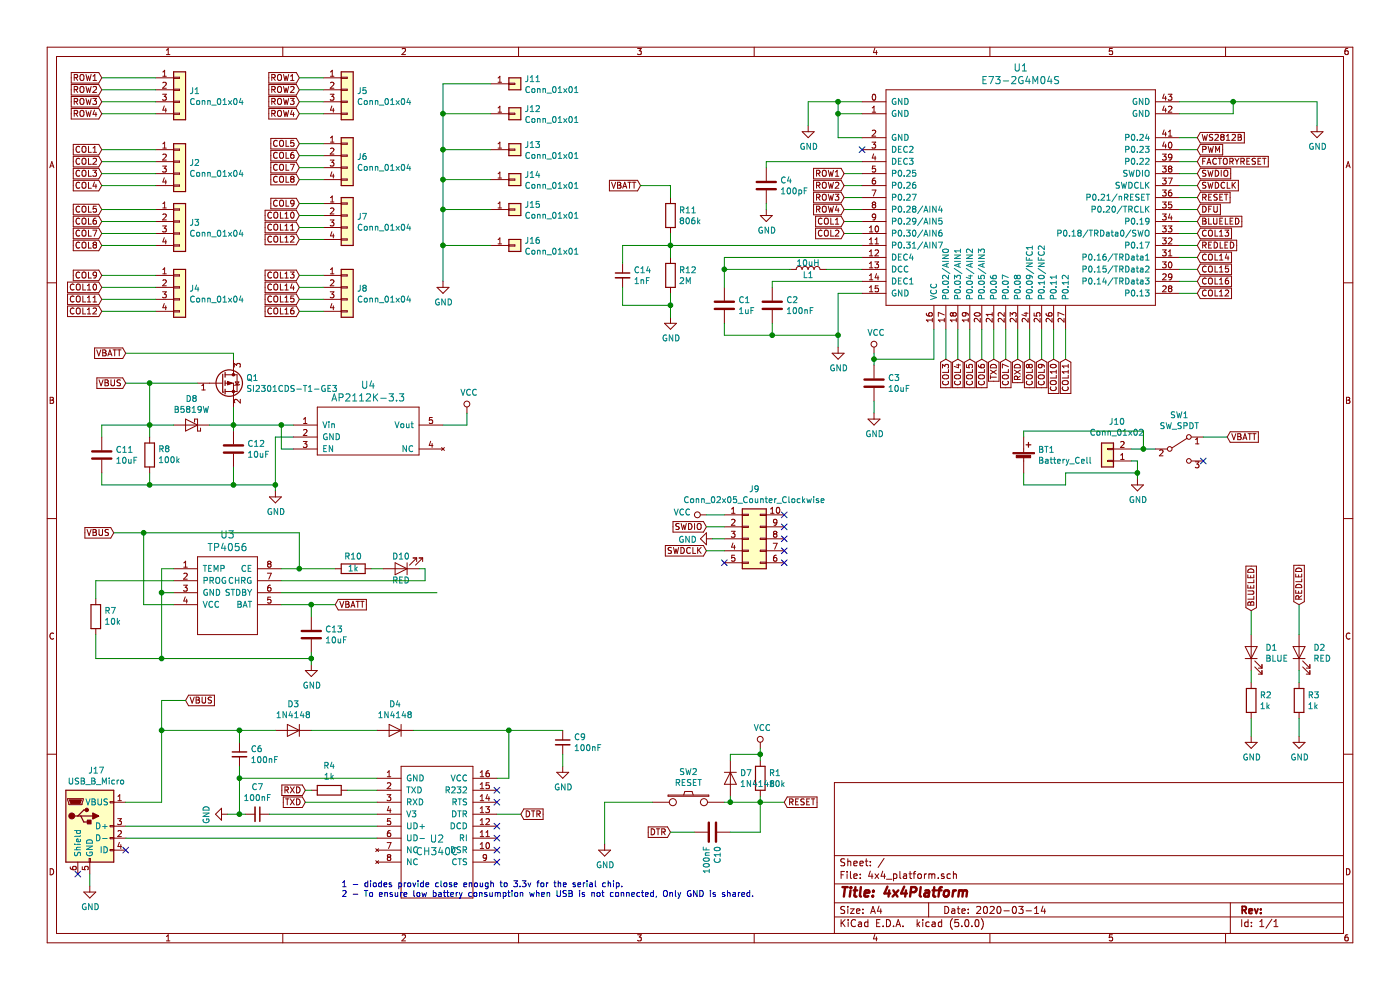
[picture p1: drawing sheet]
EESchema Schematic File Version 4
LIBS:4x4_platform-cache
EELAYER 26 0
EELAYER END
$Descr A4 11693 8268
encoding utf-8
Sheet 1 1
Title "4x4Platform"
Date "2020-03-14"
Rev ""
Comp ""
Comment1 ""
Comment2 ""
Comment3 ""
Comment4 ""
$EndDescr
$Comp
L Connector_Generic:Conn_01x04 J1
U 1 1
P 1500 750
F 0 "J1" H 1580 742 50  0000 L CNN
F 1 "Conn_01x04" H 1580 651 50  0000 L CNN
F 2 "Connector_PinHeader_2.54mm:PinHeader_1x04_P2.54mm_Vertical" H 1500 750 50  0001 C CNN
F 3 "~" H 1500 750 50  0001 C CNN
	1    1500 750 
	1    0    0    -1  
$EndComp
$Comp
L Connector_Generic:Conn_01x04 J2
U 1 1
P 1500 1350
F 0 "J2" H 1580 1342 50  0000 L CNN
F 1 "Conn_01x04" H 1580 1251 50  0000 L CNN
F 2 "Connector_PinHeader_2.54mm:PinHeader_1x04_P2.54mm_Vertical" H 1500 1350 50  0001 C CNN
F 3 "~" H 1500 1350 50  0001 C CNN
	1    1500 1350
	1    0    0    -1  
$EndComp
$Comp
L Connector_Generic:Conn_01x04 J3
U 1 1
P 1500 1850
F 0 "J3" H 1580 1842 50  0000 L CNN
F 1 "Conn_01x04" H 1580 1751 50  0000 L CNN
F 2 "Connector_PinHeader_2.54mm:PinHeader_1x04_P2.54mm_Vertical" H 1500 1850 50  0001 C CNN
F 3 "~" H 1500 1850 50  0001 C CNN
	1    1500 1850
	1    0    0    -1  
$EndComp
$Comp
L Connector_Generic:Conn_01x04 J4
U 1 1
P 1500 2400
F 0 "J4" H 1580 2392 50  0000 L CNN
F 1 "Conn_01x04" H 1580 2301 50  0000 L CNN
F 2 "Connector_PinHeader_2.54mm:PinHeader_1x04_P2.54mm_Vertical" H 1500 2400 50  0001 C CNN
F 3 "~" H 1500 2400 50  0001 C CNN
	1    1500 2400
	1    0    0    -1  
$EndComp
$Comp
L Connector_Generic:Conn_01x04 J5
U 1 1
P 2900 750
F 0 "J5" H 2980 742 50  0000 L CNN
F 1 "Conn_01x04" H 2980 651 50  0000 L CNN
F 2 "Connector_PinHeader_2.54mm:PinHeader_1x04_P2.54mm_Vertical" H 2900 750 50  0001 C CNN
F 3 "~" H 2900 750 50  0001 C CNN
	1    2900 750 
	1    0    0    -1  
$EndComp
$Comp
L Connector_Generic:Conn_01x04 J6
U 1 1
P 2900 1300
F 0 "J6" H 2980 1292 50  0000 L CNN
F 1 "Conn_01x04" H 2980 1201 50  0000 L CNN
F 2 "Connector_PinHeader_2.54mm:PinHeader_1x04_P2.54mm_Vertical" H 2900 1300 50  0001 C CNN
F 3 "~" H 2900 1300 50  0001 C CNN
	1    2900 1300
	1    0    0    -1  
$EndComp
$Comp
L Connector_Generic:Conn_01x04 J7
U 1 1
P 2900 1800
F 0 "J7" H 2980 1792 50  0000 L CNN
F 1 "Conn_01x04" H 2980 1701 50  0000 L CNN
F 2 "Connector_PinHeader_2.54mm:PinHeader_1x04_P2.54mm_Vertical" H 2900 1800 50  0001 C CNN
F 3 "~" H 2900 1800 50  0001 C CNN
	1    2900 1800
	1    0    0    -1  
$EndComp
$Comp
L Connector_Generic:Conn_01x04 J8
U 1 1
P 2900 2400
F 0 "J8" H 2980 2392 50  0000 L CNN
F 1 "Conn_01x04" H 2980 2301 50  0000 L CNN
F 2 "Connector_PinHeader_2.54mm:PinHeader_1x04_P2.54mm_Vertical" H 2900 2400 50  0001 C CNN
F 3 "~" H 2900 2400 50  0001 C CNN
	1    2900 2400
	1    0    0    -1  
$EndComp
Text GLabel 850  650  0    50   Input ~ 0
ROW1
Text GLabel 850  750  0    50   Input ~ 0
ROW2
Text GLabel 850  850  0    50   Input ~ 0
ROW3
Text GLabel 850  950  0    50   Input ~ 0
ROW4
Text GLabel 2500 650  0    50   Input ~ 0
ROW1
Text GLabel 2500 750  0    50   Input ~ 0
ROW2
Text GLabel 2500 850  0    50   Input ~ 0
ROW3
Text GLabel 2500 950  0    50   Input ~ 0
ROW4
Wire Wire Line
	2700 850  2500 850 
Wire Wire Line
	2700 950  2500 950 
Wire Wire Line
	1300 650  850  650 
Wire Wire Line
	850  750  1300 750 
Wire Wire Line
	1300 850  850  850 
Wire Wire Line
	850  950  1300 950 
Text GLabel 850  1250 0    50   Input ~ 0
COL1
Text GLabel 850  1350 0    50   Input ~ 0
COL2
Text GLabel 850  1450 0    50   Input ~ 0
COL3
Text GLabel 850  1550 0    50   Input ~ 0
COL4
Text GLabel 850  1750 0    50   Input ~ 0
COL5
Text GLabel 850  1850 0    50   Input ~ 0
COL6
Text GLabel 850  1950 0    50   Input ~ 0
COL7
Text GLabel 850  2050 0    50   Input ~ 0
COL8
Text GLabel 850  2300 0    50   Input ~ 0
COL9
Text GLabel 850  2400 0    50   Input ~ 0
COL10
Text GLabel 850  2600 0    50   Input ~ 0
COL12
Text GLabel 850  2500 0    50   Input ~ 0
COL11
Text GLabel 2500 2300 0    50   Input ~ 0
COL13
Text GLabel 2500 2400 0    50   Input ~ 0
COL14
Text GLabel 2500 2500 0    50   Input ~ 0
COL15
Text GLabel 2500 2600 0    50   Input ~ 0
COL16
Text GLabel 2500 1200 0    50   Input ~ 0
COL5
Text GLabel 2500 1300 0    50   Input ~ 0
COL6
Text GLabel 2500 1400 0    50   Input ~ 0
COL7
Text GLabel 2500 1500 0    50   Input ~ 0
COL8
Text GLabel 2500 1700 0    50   Input ~ 0
COL9
Text GLabel 2500 1800 0    50   Input ~ 0
COL10
Text GLabel 2500 2000 0    50   Input ~ 0
COL12
Text GLabel 2500 1900 0    50   Input ~ 0
COL11
Wire Wire Line
	850  1250 1300 1250
Wire Wire Line
	850  1350 1300 1350
Wire Wire Line
	850  1450 1300 1450
Wire Wire Line
	850  1550 1300 1550
Wire Wire Line
	850  1750 1300 1750
Wire Wire Line
	850  1850 1300 1850
Wire Wire Line
	1300 1950 850  1950
Wire Wire Line
	850  2050 1300 2050
Wire Wire Line
	1300 2300 850  2300
Wire Wire Line
	850  2400 1300 2400
Wire Wire Line
	1300 2500 850  2500
Wire Wire Line
	850  2600 1300 2600
Wire Wire Line
	2700 2500 2500 2500
Wire Wire Line
	2500 2400 2700 2400
Wire Wire Line
	2500 1800 2700 1800
Wire Wire Line
	2700 1700 2500 1700
Wire Wire Line
	2500 1500 2700 1500
Wire Wire Line
	2700 1400 2500 1400
Wire Wire Line
	2500 1300 2700 1300
Wire Wire Line
	2700 1200 2500 1200
$Comp
L E73:E73-2G4M04S U1
U 1 1
P 8000 1750
F 0 "U1" H 8525 2937 60  0000 C CNN
F 1 "E73-2G4M04S" H 8525 2831 60  0000 C CNN
F 2 "E73:E73-2G4M04S" H 8000 2300 60  0001 C CNN
F 3 "" H 8000 2300 60  0001 C CNN
	1    8000 1750
	1    0    0    -1  
$EndComp
$Comp
L E73:SW_PUSH SW2
U 1 1
P 5750 6700
F 0 "SW2" H 5750 6955 50  0000 C CNN
F 1 "RESET" H 5750 6864 50  0000 C CNN
F 2 "E73:SW_TACT_ALPS_SKQGABE010" H 5750 6700 60  0001 C CNN
F 3 "" H 5750 6700 60  0000 C CNN
F 4 "C318884" H 5750 6700 50  0001 C CNN "LCSC"
	1    5750 6700
	1    0    0    -1  
$EndComp
$Comp
L Switch:SW_SPDT SW1
U 1 1
P 9850 3750
F 0 "SW1" H 9850 4035 50  0000 C CNN
F 1 "SW_SPDT" H 9850 3944 50  0000 C CNN
F 2 "E73:SPDT_C128955" H 9850 3750 50  0001 C CNN
F 3 "" H 9850 3750 50  0001 C CNN
	1    9850 3750
	1    0    0    -1  
$EndComp
$Comp
L power:GND #PWR01
U 1 1
P 6400 1750
F 0 "#PWR01" H 6400 1500 50  0001 C CNN
F 1 "GND" H 6405 1577 50  0000 C CNN
F 2 "" H 6400 1750 50  0001 C CNN
F 3 "" H 6400 1750 50  0001 C CNN
	1    6400 1750
	1    0    0    -1  
$EndComp
$Comp
L power:GND #PWR02
U 1 1
P 6750 1050
F 0 "#PWR02" H 6750 800 50  0001 C CNN
F 1 "GND" H 6755 877 50  0000 C CNN
F 2 "" H 6750 1050 50  0001 C CNN
F 3 "" H 6750 1050 50  0001 C CNN
	1    6750 1050
	1    0    0    -1  
$EndComp
$Comp
L power:GND #PWR03
U 1 1
P 7000 2900
F 0 "#PWR03" H 7000 2650 50  0001 C CNN
F 1 "GND" H 7005 2727 50  0000 C CNN
F 2 "" H 7000 2900 50  0001 C CNN
F 3 "" H 7000 2900 50  0001 C CNN
	1    7000 2900
	1    0    0    -1  
$EndComp
$Comp
L power:GND #PWR05
U 1 1
P 7300 3450
F 0 "#PWR05" H 7300 3200 50  0001 C CNN
F 1 "GND" H 7305 3277 50  0000 C CNN
F 2 "" H 7300 3450 50  0001 C CNN
F 3 "" H 7300 3450 50  0001 C CNN
	1    7300 3450
	1    0    0    -1  
$EndComp
$Comp
L power:GND #PWR08
U 1 1
P 11000 1050
F 0 "#PWR08" H 11000 800 50  0001 C CNN
F 1 "GND" H 11005 877 50  0000 C CNN
F 2 "" H 11000 1050 50  0001 C CNN
F 3 "" H 11000 1050 50  0001 C CNN
	1    11000 1050
	1    0    0    -1  
$EndComp
$Comp
L power:VCC #PWR04
U 1 1
P 7300 2950
F 0 "#PWR04" H 7300 2800 50  0001 C CNN
F 1 "VCC" H 7317 3123 50  0000 C CNN
F 2 "" H 7300 2950 50  0001 C CNN
F 3 "" H 7300 2950 50  0001 C CNN
	1    7300 2950
	1    0    0    -1  
$EndComp
$Comp
L power:VCC #PWR07
U 1 1
P 6350 6250
F 0 "#PWR07" H 6350 6100 50  0001 C CNN
F 1 "VCC" H 6367 6423 50  0000 C CNN
F 2 "" H 6350 6250 50  0001 C CNN
F 3 "" H 6350 6250 50  0001 C CNN
	1    6350 6250
	1    0    0    -1  
$EndComp
$Comp
L power:GND #PWR06
U 1 1
P 5050 7050
F 0 "#PWR06" H 5050 6800 50  0001 C CNN
F 1 "GND" H 5055 6877 50  0000 C CNN
F 2 "" H 5050 7050 50  0001 C CNN
F 3 "" H 5050 7050 50  0001 C CNN
	1    5050 7050
	1    0    0    -1  
$EndComp
$Comp
L Device:R R1
U 1 1
P 6350 6500
F 0 "R1" H 6420 6546 50  0000 L CNN
F 1 "10k" H 6420 6455 50  0000 L CNN
F 2 "Capacitor_SMD:C_0805_2012Metric_Pad1.15x1.40mm_HandSolder" V 6280 6500 50  0001 C CNN
F 3 "~" H 6350 6500 50  0001 C CNN
F 4 "C17414" H 6350 6500 50  0001 C CNN "LCSC"
	1    6350 6500
	1    0    0    -1  
$EndComp
Wire Wire Line
	11000 1050 11000 850 
Wire Wire Line
	11000 850  10300 850 
Wire Wire Line
	9850 950  10300 950 
Wire Wire Line
	10300 950  10300 850 
Connection ~ 10300 850 
Wire Wire Line
	10300 850  9850 850 
$Comp
L Device:C C3
U 1 1
P 7300 3200
F 0 "C3" H 7415 3246 50  0000 L CNN
F 1 "10uF" H 7415 3155 50  0000 L CNN
F 2 "Capacitor_SMD:C_0805_2012Metric_Pad1.15x1.40mm_HandSolder" H 7338 3050 50  0001 C CNN
F 3 "~" H 7300 3200 50  0001 C CNN
F 4 "C15850" H 7300 3200 50  0001 C CNN "LCSC"
	1    7300 3200
	1    0    0    -1  
$EndComp
Wire Wire Line
	7300 2950 7300 3000
Wire Wire Line
	7300 3350 7300 3450
Wire Wire Line
	7800 2750 7800 3000
Wire Wire Line
	7800 3000 7300 3000
Connection ~ 7300 3000
Wire Wire Line
	7300 3000 7300 3050
Wire Wire Line
	7200 2450 7000 2450
Wire Wire Line
	7200 850  7000 850 
Wire Wire Line
	7200 950  7000 950 
Wire Wire Line
	7000 950  7000 850 
Wire Wire Line
	7200 1150 7000 1150
Wire Wire Line
	7000 1150 7000 950 
Connection ~ 7000 950 
Wire Wire Line
	7000 850  6750 850 
Wire Wire Line
	6750 850  6750 1050
Connection ~ 7000 850 
NoConn ~ 7200 1250
$Comp
L Device:C C4
U 1 1
P 6400 1550
F 0 "C4" H 6515 1596 50  0000 L CNN
F 1 "100pF" H 6515 1505 50  0000 L CNN
F 2 "Capacitor_SMD:C_0805_2012Metric_Pad1.15x1.40mm_HandSolder" H 6438 1400 50  0001 C CNN
F 3 "~" H 6400 1550 50  0001 C CNN
F 4 "C1790" H 6400 1550 50  0001 C CNN "LCSC"
	1    6400 1550
	1    0    0    -1  
$EndComp
$Comp
L Device:C C2
U 1 1
P 6450 2550
F 0 "C2" H 6565 2596 50  0000 L CNN
F 1 "100nF" H 6565 2505 50  0000 L CNN
F 2 "Capacitor_SMD:C_0805_2012Metric_Pad1.15x1.40mm_HandSolder" H 6488 2400 50  0001 C CNN
F 3 "~" H 6450 2550 50  0001 C CNN
F 4 "C49678" H 6450 2550 50  0001 C CNN "LCSC"
	1    6450 2550
	1    0    0    -1  
$EndComp
$Comp
L Device:C C1
U 1 1
P 6050 2550
F 0 "C1" H 6165 2596 50  0000 L CNN
F 1 "1uF" H 6165 2505 50  0000 L CNN
F 2 "Capacitor_SMD:C_0805_2012Metric_Pad1.15x1.40mm_HandSolder" H 6088 2400 50  0001 C CNN
F 3 "~" H 6050 2550 50  0001 C CNN
F 4 "C28323" H 6050 2550 50  0001 C CNN "LCSC"
	1    6050 2550
	1    0    0    -1  
$EndComp
$Comp
L Device:L L1
U 1 1
P 6750 2250
F 0 "L1" V 6700 2250 50  0000 C CNN
F 1 "10uH" V 6800 2250 50  0000 C CNN
F 2 "Capacitor_SMD:C_0805_2012Metric_Pad1.15x1.40mm_HandSolder" H 6750 2250 50  0001 C CNN
F 3 "~" H 6750 2250 50  0001 C CNN
F 4 "C1046" V 6750 2250 50  0001 C CNN "LCSC"
	1    6750 2250
	0    -1   -1   0   
$EndComp
Wire Wire Line
	7200 1350 6400 1350
Wire Wire Line
	6400 1350 6400 1400
Wire Wire Line
	6400 1750 6400 1700
Wire Wire Line
	6050 2400 6050 2250
Wire Wire Line
	6050 2150 7200 2150
Wire Wire Line
	7200 2250 6900 2250
Wire Wire Line
	6600 2250 6050 2250
Connection ~ 6050 2250
Wire Wire Line
	6050 2250 6050 2150
Wire Wire Line
	6450 2400 6450 2350
Wire Wire Line
	6450 2350 7200 2350
Wire Wire Line
	7000 2450 7000 2800
Wire Wire Line
	6050 2700 6050 2800
Wire Wire Line
	6050 2800 6450 2800
Connection ~ 7000 2800
Wire Wire Line
	7000 2800 7000 2900
Wire Wire Line
	6450 2700 6450 2800
Connection ~ 6450 2800
Wire Wire Line
	6450 2800 7000 2800
Wire Wire Line
	5450 6700 5050 6700
Wire Wire Line
	5050 6700 5050 7050
Wire Wire Line
	6350 6650 6350 6700
Wire Wire Line
	6350 6700 6100 6700
Wire Wire Line
	6350 6700 6550 6700
Connection ~ 6350 6700
Text GLabel 6550 6700 2    50   Input ~ 0
RESET
Wire Wire Line
	9850 1150 10000 1150
Wire Wire Line
	9850 1250 10000 1250
Wire Wire Line
	9850 1350 10000 1350
Wire Wire Line
	9850 1450 10000 1450
Wire Wire Line
	9850 1550 10000 1550
Wire Wire Line
	9850 1650 10000 1650
Wire Wire Line
	9850 1750 10000 1750
Wire Wire Line
	9850 1850 10000 1850
Wire Wire Line
	9850 1950 10000 1950
Wire Wire Line
	9850 2050 10000 2050
Wire Wire Line
	9850 2150 10000 2150
Wire Wire Line
	9850 2250 10000 2250
Wire Wire Line
	9850 2350 10000 2350
Wire Wire Line
	9850 2450 10000 2450
Text GLabel 10000 1450 2    50   Input ~ 0
SWDIO
Text GLabel 10000 1550 2    50   Input ~ 0
SWDCLK
Text GLabel 10000 1650 2    50   Input ~ 0
RESET
Text GLabel 10000 1750 2    50   Input ~ 0
DFU
Text GLabel 10000 1350 2    50   Input ~ 0
FACTORYRESET
Wire Wire Line
	7200 1450 7050 1450
Wire Wire Line
	7050 1550 7200 1550
Wire Wire Line
	7200 1650 7050 1650
Wire Wire Line
	7200 1750 7050 1750
Wire Wire Line
	7200 1850 7050 1850
Wire Wire Line
	7200 1950 7050 1950
Wire Wire Line
	7900 2750 7900 3000
Wire Wire Line
	8000 2750 8000 3000
Wire Wire Line
	8100 2750 8100 3000
Wire Wire Line
	8200 2750 8200 3000
Wire Wire Line
	8300 2750 8300 3000
Wire Wire Line
	8400 2750 8400 3000
Wire Wire Line
	8500 2750 8500 3000
Wire Wire Line
	8600 2750 8600 3000
Wire Wire Line
	8700 2750 8700 3000
Wire Wire Line
	8800 2750 8800 3000
Wire Wire Line
	8900 2750 8900 3000
Text GLabel 8500 3000 3    50   Input ~ 0
RXD
Text GLabel 8300 3000 3    50   Input ~ 0
TXD
$Comp
L power:GND #PWR09
U 1 1
P 2300 4100
F 0 "#PWR09" H 2300 3850 50  0001 C CNN
F 1 "GND" H 2305 3927 50  0000 C CNN
F 2 "" H 2300 4100 50  0001 C CNN
F 3 "" H 2300 4100 50  0001 C CNN
	1    2300 4100
	1    0    0    -1  
$EndComp
$Comp
L power:VCC #PWR010
U 1 1
P 3900 3450
F 0 "#PWR010" H 3900 3300 50  0001 C CNN
F 1 "VCC" H 3917 3623 50  0000 C CNN
F 2 "" H 3900 3450 50  0001 C CNN
F 3 "" H 3900 3450 50  0001 C CNN
	1    3900 3450
	1    0    0    -1  
$EndComp
$Comp
L power:VCC #PWR012
U 1 1
P 5900 4300
F 0 "#PWR012" H 5900 4150 50  0001 C CNN
F 1 "VCC" V 5918 4427 50  0000 L CNN
F 2 "" H 5900 4300 50  0001 C CNN
F 3 "" H 5900 4300 50  0001 C CNN
	1    5900 4300
	0    -1   -1   0   
$EndComp
$Comp
L power:GND #PWR013
U 1 1
P 5950 4500
F 0 "#PWR013" H 5950 4250 50  0001 C CNN
F 1 "GND" V 5955 4372 50  0000 R CNN
F 2 "" H 5950 4500 50  0001 C CNN
F 3 "" H 5950 4500 50  0001 C CNN
	1    5950 4500
	0    1    1    0   
$EndComp
Text GLabel 5900 4600 0    50   Input ~ 0
SWDCLK
Text GLabel 5900 4400 0    50   Input ~ 0
SWDIO
$Comp
L Connector_Generic:Conn_01x01 J11
U 1 1
P 4300 700
F 0 "J11" H 4380 742 50  0000 L CNN
F 1 "Conn_01x01" H 4380 651 50  0000 L CNN
F 2 "MountingHole:MountingHole_2.2mm_M2_ISO7380" H 4300 700 50  0001 C CNN
F 3 "~" H 4300 700 50  0001 C CNN
	1    4300 700 
	1    0    0    -1  
$EndComp
$Comp
L Connector_Generic:Conn_01x01 J12
U 1 1
P 4300 950
F 0 "J12" H 4380 992 50  0000 L CNN
F 1 "Conn_01x01" H 4380 901 50  0000 L CNN
F 2 "MountingHole:MountingHole_2.2mm_M2_ISO7380" H 4300 950 50  0001 C CNN
F 3 "~" H 4300 950 50  0001 C CNN
	1    4300 950 
	1    0    0    -1  
$EndComp
$Comp
L Connector_Generic:Conn_01x01 J13
U 1 1
P 4300 1250
F 0 "J13" H 4380 1292 50  0000 L CNN
F 1 "Conn_01x01" H 4380 1201 50  0000 L CNN
F 2 "MountingHole:MountingHole_2.2mm_M2_ISO7380" H 4300 1250 50  0001 C CNN
F 3 "~" H 4300 1250 50  0001 C CNN
	1    4300 1250
	1    0    0    -1  
$EndComp
$Comp
L Connector_Generic:Conn_01x01 J14
U 1 1
P 4300 1500
F 0 "J14" H 4380 1542 50  0000 L CNN
F 1 "Conn_01x01" H 4380 1451 50  0000 L CNN
F 2 "MountingHole:MountingHole_2.2mm_M2_ISO7380" H 4300 1500 50  0001 C CNN
F 3 "~" H 4300 1500 50  0001 C CNN
	1    4300 1500
	1    0    0    -1  
$EndComp
$Comp
L Connector_Generic:Conn_01x01 J15
U 1 1
P 4300 1750
F 0 "J15" H 4380 1792 50  0000 L CNN
F 1 "Conn_01x01" H 4380 1701 50  0000 L CNN
F 2 "MountingHole:MountingHole_2.2mm_M2_ISO7380" H 4300 1750 50  0001 C CNN
F 3 "~" H 4300 1750 50  0001 C CNN
	1    4300 1750
	1    0    0    -1  
$EndComp
$Comp
L Connector_Generic:Conn_01x01 J16
U 1 1
P 4300 2050
F 0 "J16" H 4380 2092 50  0000 L CNN
F 1 "Conn_01x01" H 4380 2001 50  0000 L CNN
F 2 "MountingHole:MountingHole_2.2mm_M2_ISO7380" H 4300 2050 50  0001 C CNN
F 3 "~" H 4300 2050 50  0001 C CNN
	1    4300 2050
	1    0    0    -1  
$EndComp
$Comp
L power:GND #PWR014
U 1 1
P 3700 2350
F 0 "#PWR014" H 3700 2100 50  0001 C CNN
F 1 "GND" H 3705 2177 50  0000 C CNN
F 2 "" H 3700 2350 50  0001 C CNN
F 3 "" H 3700 2350 50  0001 C CNN
	1    3700 2350
	1    0    0    -1  
$EndComp
Wire Wire Line
	4100 700  3700 700 
Wire Wire Line
	3700 700  3700 950 
Wire Wire Line
	4100 2050 3700 2050
Connection ~ 3700 2050
Wire Wire Line
	3700 2050 3700 2350
Wire Wire Line
	4100 1750 3700 1750
Connection ~ 3700 1750
Wire Wire Line
	3700 1750 3700 2050
Wire Wire Line
	4100 1500 3700 1500
Connection ~ 3700 1500
Wire Wire Line
	3700 1500 3700 1750
Wire Wire Line
	4100 1250 3700 1250
Connection ~ 3700 1250
Wire Wire Line
	3700 1250 3700 1500
Wire Wire Line
	4100 950  3700 950 
Connection ~ 3700 950 
Wire Wire Line
	3700 950  3700 1250
Wire Wire Line
	2500 2300 2700 2300
$Comp
L Device:LED D1
U 1 1
P 10450 5450
F 0 "D1" V 10488 5333 50  0000 R CNN
F 1 "BLUE" V 10397 5333 50  0000 R CNN
F 2 "LED_SMD:LED_0805_2012Metric_Pad1.15x1.40mm_HandSolder" H 10450 5450 50  0001 C CNN
F 3 "~" H 10450 5450 50  0001 C CNN
F 4 "C2293" V 10450 5450 50  0001 C CNN "LCSC"
	1    10450 5450
	0    -1   -1   0   
$EndComp
$Comp
L Device:R R2
U 1 1
P 10450 5850
F 0 "R2" H 10520 5896 50  0000 L CNN
F 1 "1k" H 10520 5805 50  0000 L CNN
F 2 "Resistor_SMD:R_0805_2012Metric_Pad1.15x1.40mm_HandSolder" V 10380 5850 50  0001 C CNN
F 3 "~" H 10450 5850 50  0001 C CNN
F 4 "C17513" H 10450 5850 50  0001 C CNN "LCSC"
	1    10450 5850
	1    0    0    -1  
$EndComp
$Comp
L power:GND #PWR0101
U 1 1
P 10450 6150
F 0 "#PWR0101" H 10450 5900 50  0001 C CNN
F 1 "GND" H 10455 5977 50  0000 C CNN
F 2 "" H 10450 6150 50  0001 C CNN
F 3 "" H 10450 6150 50  0001 C CNN
	1    10450 6150
	1    0    0    -1  
$EndComp
$Comp
L Device:LED D2
U 1 1
P 10850 5450
F 0 "D2" V 10888 5332 50  0000 R CNN
F 1 "RED" V 10797 5332 50  0000 R CNN
F 2 "LED_SMD:LED_0805_2012Metric_Pad1.15x1.40mm_HandSolder" H 10850 5450 50  0001 C CNN
F 3 "~" H 10850 5450 50  0001 C CNN
F 4 "C84256" V 10850 5450 50  0001 C CNN "LCSC"
	1    10850 5450
	0    -1   -1   0   
$EndComp
$Comp
L Device:R R3
U 1 1
P 10850 5850
F 0 "R3" H 10920 5896 50  0000 L CNN
F 1 "1k" H 10920 5805 50  0000 L CNN
F 2 "Resistor_SMD:R_0805_2012Metric_Pad1.15x1.40mm_HandSolder" V 10780 5850 50  0001 C CNN
F 3 "~" H 10850 5850 50  0001 C CNN
F 4 "C17513" H 10850 5850 50  0001 C CNN "LCSC"
	1    10850 5850
	1    0    0    -1  
$EndComp
$Comp
L power:GND #PWR0102
U 1 1
P 10850 6150
F 0 "#PWR0102" H 10850 5900 50  0001 C CNN
F 1 "GND" H 10855 5977 50  0000 C CNN
F 2 "" H 10850 6150 50  0001 C CNN
F 3 "" H 10850 6150 50  0001 C CNN
	1    10850 6150
	1    0    0    -1  
$EndComp
Text GLabel 10000 1850 2    50   Input ~ 0
BLUELED
Text GLabel 10000 2050 2    50   Input ~ 0
REDLED
Text GLabel 10450 5100 1    50   Input ~ 0
BLUELED
Text GLabel 10850 5050 1    50   Input ~ 0
REDLED
Wire Wire Line
	10450 5100 10450 5300
Wire Wire Line
	10450 5600 10450 5700
Wire Wire Line
	10450 6000 10450 6150
Wire Wire Line
	10850 6150 10850 6000
Wire Wire Line
	10850 5700 10850 5600
Wire Wire Line
	10850 5300 10850 5050
Text GLabel 10000 1950 2    50   Input ~ 0
COL13
Text GLabel 10000 2150 2    50   Input ~ 0
COL14
Text GLabel 10000 2250 2    50   Input ~ 0
COL15
Text GLabel 10000 2350 2    50   Input ~ 0
COL16
Wire Wire Line
	2500 2600 2700 2600
Text GLabel 10000 2450 2    50   Input ~ 0
COL12
Text GLabel 8900 3000 3    50   Input ~ 0
COL11
Wire Wire Line
	2500 2000 2700 2000
Wire Wire Line
	2500 1900 2700 1900
Text GLabel 8800 3000 3    50   Input ~ 0
COL10
Text GLabel 8700 3000 3    50   Input ~ 0
COL9
Text GLabel 8600 3000 3    50   Input ~ 0
COL8
Text GLabel 8400 3000 3    50   Input ~ 0
COL7
Text GLabel 8200 3000 3    50   Input ~ 0
COL6
Text GLabel 8100 3000 3    50   Input ~ 0
COL5
Text GLabel 8000 3000 3    50   Input ~ 0
COL4
Text GLabel 7900 3000 3    50   Input ~ 0
COL3
Text GLabel 7050 1950 0    50   Input ~ 0
COL2
Text GLabel 7050 1850 0    50   Input ~ 0
COL1
Text GLabel 7050 1750 0    50   Input ~ 0
ROW4
Wire Wire Line
	2500 650  2700 650 
Wire Wire Line
	2500 750  2700 750 
Text GLabel 7050 1450 0    50   Input ~ 0
ROW1
Text GLabel 7050 1550 0    50   Input ~ 0
ROW2
Text GLabel 7050 1650 0    50   Input ~ 0
ROW3
$Comp
L E73:CH340C U2
U 1 1
P 3650 7600
F 0 "U2" H 3650 8197 60  0000 C CNN
F 1 "CH340C" H 3650 8091 60  0000 C CNN
F 2 "Package_SO:SOP-16_4.4x10.4mm_P1.27mm" H 3750 7400 60  0001 C CNN
F 3 "" H 3750 7400 60  0000 C CNN
F 4 "C84681" H 3650 7600 50  0001 C CNN "LCSC"
	1    3650 7600
	1    0    0    -1  
$EndComp
$Comp
L Connector:USB_B_Micro J17
U 1 1
P 750 6900
F 0 "J17" H 805 7367 50  0000 C CNN
F 1 "USB_B_Micro" H 805 7276 50  0000 C CNN
F 2 "Connector_USB:USB_Micro-B_Molex-105017-0001" H 900 6850 50  0001 C CNN
F 3 "~" H 900 6850 50  0001 C CNN
	1    750  6900
	1    0    0    -1  
$EndComp
$Comp
L power:GND #PWR015
U 1 1
P 750 7400
F 0 "#PWR015" H 750 7150 50  0001 C CNN
F 1 "GND" H 755 7227 50  0000 C CNN
F 2 "" H 750 7400 50  0001 C CNN
F 3 "" H 750 7400 50  0001 C CNN
	1    750  7400
	1    0    0    -1  
$EndComp
NoConn ~ 650  7300
NoConn ~ 1050 7100
Text GLabel 2550 6700 0    50   Input ~ 0
TXD
Text GLabel 2550 6600 0    50   Input ~ 0
RXD
$Comp
L Device:C_Small C7
U 1 1
P 2150 6800
F 0 "C7" V 1921 6800 50  0000 C CNN
F 1 "100nF" V 2012 6800 50  0000 C CNN
F 2 "Capacitor_SMD:C_0805_2012Metric_Pad1.15x1.40mm_HandSolder" H 2150 6800 50  0001 C CNN
F 3 "~" H 2150 6800 50  0001 C CNN
F 4 "C49678" V 2150 6800 50  0001 C CNN "LCSC"
	1    2150 6800
	0    1    1    0   
$EndComp
$Comp
L power:GND #PWR016
U 1 1
P 1900 6800
F 0 "#PWR016" H 1900 6550 50  0001 C CNN
F 1 "GND" H 1905 6627 50  0000 C CNN
F 2 "" H 1900 6800 50  0001 C CNN
F 3 "" H 1900 6800 50  0001 C CNN
	1    1900 6800
	0    1    1    0   
$EndComp
Wire Wire Line
	1900 6800 2000 6800
$Comp
L Device:D D3
U 1 1
P 2450 6100
F 0 "D3" H 2450 5884 50  0000 C CNN
F 1 "1N4148" H 2450 5975 50  0000 C CNN
F 2 "Diode_SMD:D_SOD-123" H 2450 6100 50  0001 C CNN
F 3 "~" H 2450 6100 50  0001 C CNN
F 4 "C81598" H 2450 6100 50  0001 C CNN "LCSC"
	1    2450 6100
	-1   0    0    1   
$EndComp
$Comp
L Device:D D4
U 1 1
P 3300 6100
F 0 "D4" H 3300 5884 50  0000 C CNN
F 1 "1N4148" H 3300 5975 50  0000 C CNN
F 2 "Diode_SMD:D_SOD-123" H 3300 6100 50  0001 C CNN
F 3 "~" H 3300 6100 50  0001 C CNN
F 4 "C81598" H 3300 6100 50  0001 C CNN "LCSC"
	1    3300 6100
	-1   0    0    1   
$EndComp
Wire Wire Line
	4250 6500 4150 6500
Wire Wire Line
	1050 6700 1350 6700
Wire Wire Line
	1350 6700 1350 6100
Wire Wire Line
	1350 6100 2000 6100
$Comp
L Device:C_Small C9
U 1 1
P 4700 6200
F 0 "C9" H 4792 6246 50  0000 L CNN
F 1 "100nF" H 4792 6155 50  0000 L CNN
F 2 "Capacitor_SMD:C_0805_2012Metric_Pad1.15x1.40mm_HandSolder" H 4700 6200 50  0001 C CNN
F 3 "~" H 4700 6200 50  0001 C CNN
F 4 "C49678" H 4700 6200 50  0001 C CNN "LCSC"
	1    4700 6200
	1    0    0    -1  
$EndComp
$Comp
L power:GND #PWR017
U 1 1
P 4700 6400
F 0 "#PWR017" H 4700 6150 50  0001 C CNN
F 1 "GND" H 4705 6227 50  0000 C CNN
F 2 "" H 4700 6400 50  0001 C CNN
F 3 "" H 4700 6400 50  0001 C CNN
	1    4700 6400
	1    0    0    -1  
$EndComp
Wire Wire Line
	4700 6400 4700 6300
Wire Wire Line
	4700 6100 4250 6100
Text Notes 2850 7500 0    50   ~ 0
1 - diodes provide close enough to 3.3v for the serial chip.\n2 - To ensure low battery consumption when USB is not connected, Only GND is shared.
Text GLabel 4350 6800 2    50   Input ~ 0
DTR
NoConn ~ 4150 7200
NoConn ~ 4150 7100
NoConn ~ 4150 7000
NoConn ~ 4150 6900
NoConn ~ 4150 6700
NoConn ~ 4150 6600
$Comp
L Device:C_Small C6
U 1 1
P 2000 6300
F 0 "C6" H 2092 6346 50  0000 L CNN
F 1 "100nF" H 2092 6255 50  0000 L CNN
F 2 "Capacitor_SMD:C_0805_2012Metric_Pad1.15x1.40mm_HandSolder" H 2000 6300 50  0001 C CNN
F 3 "~" H 2000 6300 50  0001 C CNN
F 4 "C49678" H 2000 6300 50  0001 C CNN "LCSC"
	1    2000 6300
	1    0    0    -1  
$EndComp
Connection ~ 2000 6800
Wire Wire Line
	2000 6800 2050 6800
Wire Wire Line
	2000 6200 2000 6100
Connection ~ 2000 6100
Wire Wire Line
	2000 6100 2300 6100
$Comp
L Device:R R4
U 1 1
P 2750 6600
F 0 "R4" V 2543 6600 50  0000 C CNN
F 1 "1k" V 2634 6600 50  0000 C CNN
F 2 "Resistor_SMD:R_0805_2012Metric_Pad1.15x1.40mm_HandSolder" V 2680 6600 50  0001 C CNN
F 3 "~" H 2750 6600 50  0001 C CNN
F 4 "C17513" V 2750 6600 50  0001 C CNN "LCSC"
	1    2750 6600
	0    1    1    0   
$EndComp
Wire Wire Line
	1050 7000 3150 7000
Wire Wire Line
	1050 6900 3150 6900
Wire Wire Line
	2250 6800 3150 6800
Wire Wire Line
	2000 6500 3150 6500
Wire Wire Line
	2000 6400 2000 6500
Connection ~ 2000 6500
Wire Wire Line
	2000 6500 2000 6800
Wire Wire Line
	2550 6600 2600 6600
Wire Wire Line
	2550 6700 3150 6700
Wire Wire Line
	2900 6600 3150 6600
Wire Wire Line
	2600 6100 3150 6100
$Comp
L Device:D D7
U 1 1
P 6100 6500
F 0 "D7" V 6054 6579 50  0000 L CNN
F 1 "1N4148" V 6145 6579 50  0000 L CNN
F 2 "Diode_SMD:D_SOD-123" H 6100 6500 50  0001 C CNN
F 3 "~" H 6100 6500 50  0001 C CNN
F 4 "C81598" V 6100 6500 50  0001 C CNN "LCSC"
	1    6100 6500
	0    1    1    0   
$EndComp
Text GLabel 5600 6950 0    50   Input ~ 0
DTR
$Comp
L Device:C C10
U 1 1
P 5950 6950
F 0 "C10" H 6065 6996 50  0000 L CNN
F 1 "100nF" H 6065 6905 50  0000 L CNN
F 2 "Capacitor_SMD:C_0805_2012Metric_Pad1.15x1.40mm_HandSolder" H 5988 6800 50  0001 C CNN
F 3 "~" H 5950 6950 50  0001 C CNN
F 4 "C49678" H 5950 6950 50  0001 C CNN "LCSC"
	1    5950 6950
	0    1    1    0   
$EndComp
Wire Wire Line
	5600 6950 5800 6950
Wire Wire Line
	6100 6950 6350 6950
Wire Wire Line
	6350 6950 6350 6700
Wire Wire Line
	6100 6700 6100 6650
Connection ~ 6100 6700
Wire Wire Line
	6100 6700 6050 6700
Text GLabel 1550 5850 2    50   Input ~ 0
VBUS
Wire Wire Line
	1550 5850 1350 5850
Wire Wire Line
	1350 5850 1350 6100
Connection ~ 1350 6100
$Comp
L E73:TP4056 U3
U 1 1
P 1800 5500
F 0 "U3" H 1900 6537 60  0000 C CNN
F 1 "TP4056" H 1900 6431 60  0000 C CNN
F 2 "Package_SO:SSOP-8_3.95x5.21x3.27mm_P1.27mm" H 1950 5750 60  0001 C CNN
F 3 "" H 1950 5750 60  0001 C CNN
F 4 "C16581" H 1800 5500 50  0001 C CNN "LCSC"
	1    1800 5500
	1    0    0    -1  
$EndComp
$Comp
L E73:AP2112K-3.3 U4
U 1 1
P 3100 3250
F 0 "U4" H 3075 3287 60  0000 C CNN
F 1 "AP2112K-3.3" H 3075 3181 60  0000 C CNN
F 2 "Package_TO_SOT_SMD:SOT-23-5" H 3100 2550 60  0001 C CNN
F 3 "" H 3100 2550 60  0001 C CNN
F 4 "C51118" H 3100 3250 50  0001 C CNN "LCSC"
	1    3100 3250
	1    0    0    -1  
$EndComp
$Comp
L Device:D_Schottky D8
U 1 1
P 1600 3550
F 0 "D8" H 1600 3334 50  0000 C CNN
F 1 "B5819W" H 1600 3425 50  0000 C CNN
F 2 "Diode_SMD:D_SOD-123" H 1600 3550 50  0001 C CNN
F 3 "~" H 1600 3550 50  0001 C CNN
F 4 "C8598" H 1600 3550 50  0001 C CNN "LCSC"
	1    1600 3550
	-1   0    0    1   
$EndComp
$Comp
L Transistor_FET:BSS83P Q1
U 1 1
P 1850 3200
F 0 "Q1" H 2055 3246 50  0000 L CNN
F 1 "SI2301CDS-T1-GE3" H 2055 3155 50  0000 L CNN
F 2 "Package_TO_SOT_SMD:SOT-23" H 2050 3125 50  0001 L CIN
F 3 "http://www.farnell.com/datasheets/1835997.pdf" H 1850 3200 50  0001 L CNN
F 4 "C10487" H 1850 3200 50  0001 C CNN "LCSC"
	1    1850 3200
	1    0    0    -1  
$EndComp
$Comp
L Device:C C12
U 1 1
P 1950 3750
F 0 "C12" H 2065 3796 50  0000 L CNN
F 1 "10uF" H 2065 3705 50  0000 L CNN
F 2 "Capacitor_SMD:C_0805_2012Metric_Pad1.15x1.40mm_HandSolder" H 1988 3600 50  0001 C CNN
F 3 "~" H 1950 3750 50  0001 C CNN
F 4 "C15850" H 1950 3750 50  0001 C CNN "LCSC"
	1    1950 3750
	1    0    0    -1  
$EndComp
Wire Wire Line
	3700 3550 3900 3550
Wire Wire Line
	3900 3550 3900 3450
Wire Wire Line
	2450 3650 2300 3650
Wire Wire Line
	2300 3650 2300 4050
Wire Wire Line
	1950 3900 1950 4050
Wire Wire Line
	1950 4050 2300 4050
Connection ~ 2300 4050
Wire Wire Line
	2300 4050 2300 4100
Wire Wire Line
	1950 3600 1950 3550
Wire Wire Line
	2450 3550 2350 3550
Connection ~ 1950 3550
Wire Wire Line
	1950 3550 1950 3400
Wire Wire Line
	2450 3750 2350 3750
Wire Wire Line
	2350 3750 2350 3550
Connection ~ 2350 3550
Wire Wire Line
	2350 3550 1950 3550
$Comp
L Device:R R8
U 1 1
P 1250 3800
F 0 "R8" H 1180 3754 50  0000 R CNN
F 1 "100k" H 1180 3845 50  0000 R CNN
F 2 "Resistor_SMD:R_0805_2012Metric_Pad1.15x1.40mm_HandSolder" V 1180 3800 50  0001 C CNN
F 3 "~" H 1250 3800 50  0001 C CNN
F 4 "C17407" H 1250 3800 50  0001 C CNN "LCSC"
	1    1250 3800
	-1   0    0    1   
$EndComp
$Comp
L Device:C C11
U 1 1
P 850 3800
F 0 "C11" H 965 3846 50  0000 L CNN
F 1 "10uF" H 965 3755 50  0000 L CNN
F 2 "Capacitor_SMD:C_0805_2012Metric_Pad1.15x1.40mm_HandSolder" H 888 3650 50  0001 C CNN
F 3 "~" H 850 3800 50  0001 C CNN
F 4 "C15850" H 850 3800 50  0001 C CNN "LCSC"
	1    850  3800
	1    0    0    -1  
$EndComp
Wire Wire Line
	850  3950 850  4050
Wire Wire Line
	850  4050 1250 4050
Connection ~ 1950 4050
Wire Wire Line
	1250 3950 1250 4050
Connection ~ 1250 4050
Wire Wire Line
	1250 4050 1950 4050
Wire Wire Line
	1750 3550 1950 3550
Wire Wire Line
	1450 3550 1250 3550
Wire Wire Line
	850  3550 850  3650
Wire Wire Line
	1250 3650 1250 3550
Connection ~ 1250 3550
Wire Wire Line
	1250 3550 850  3550
Wire Wire Line
	1650 3200 1250 3200
Wire Wire Line
	1250 3200 1250 3550
Text GLabel 1050 3200 0    50   Input ~ 0
VBUS
Wire Wire Line
	1250 3200 1050 3200
Connection ~ 1250 3200
Text GLabel 1050 2950 0    50   Input ~ 0
VBATT
Wire Wire Line
	1050 2950 1950 2950
Wire Wire Line
	1950 2950 1950 3000
$Comp
L Connector_Generic:Conn_01x02 J10
U 1 1
P 9250 3850
F 0 "J10" H 9170 3525 50  0000 C CNN
F 1 "Conn_01x02" H 9170 3616 50  0000 C CNN
F 2 "Connector_PinHeader_2.54mm:PinHeader_1x02_P2.54mm_Vertical" H 9250 3850 50  0001 C CNN
F 3 "~" H 9250 3850 50  0001 C CNN
	1    9250 3850
	-1   0    0    1   
$EndComp
$Comp
L power:GND #PWR011
U 1 1
P 9500 4000
F 0 "#PWR011" H 9500 3750 50  0001 C CNN
F 1 "GND" H 9505 3827 50  0000 C CNN
F 2 "" H 9500 4000 50  0001 C CNN
F 3 "" H 9500 4000 50  0001 C CNN
	1    9500 4000
	1    0    0    -1  
$EndComp
NoConn ~ 10050 3850
Wire Wire Line
	9450 3850 9500 3850
Wire Wire Line
	9500 3850 9500 3950
Wire Wire Line
	9450 3750 9550 3750
Text GLabel 10250 3650 2    50   Input ~ 0
VBATT
Wire Wire Line
	10050 3650 10250 3650
Text GLabel 950  4450 0    50   Input ~ 0
VBUS
Text GLabel 2800 5050 2    50   Input ~ 0
VBATT
$Comp
L Device:C C13
U 1 1
P 2600 5300
F 0 "C13" H 2715 5346 50  0000 L CNN
F 1 "10uF" H 2715 5255 50  0000 L CNN
F 2 "Capacitor_SMD:C_0805_2012Metric_Pad1.15x1.40mm_HandSolder" H 2638 5150 50  0001 C CNN
F 3 "~" H 2600 5300 50  0001 C CNN
F 4 "C15850" H 2600 5300 50  0001 C CNN "LCSC"
	1    2600 5300
	1    0    0    -1  
$EndComp
$Comp
L power:GND #PWR018
U 1 1
P 2600 5550
F 0 "#PWR018" H 2600 5300 50  0001 C CNN
F 1 "GND" H 2605 5377 50  0000 C CNN
F 2 "" H 2600 5550 50  0001 C CNN
F 3 "" H 2600 5550 50  0001 C CNN
	1    2600 5550
	1    0    0    -1  
$EndComp
$Comp
L Device:R R7
U 1 1
P 800 5150
F 0 "R7" H 730 5104 50  0000 R CNN
F 1 "10k" H 730 5195 50  0000 R CNN
F 2 "Resistor_SMD:R_0805_2012Metric_Pad1.15x1.40mm_HandSolder" V 730 5150 50  0001 C CNN
F 3 "~" H 800 5150 50  0001 C CNN
F 4 "C17414" H 800 5150 50  0001 C CNN "LCSC"
	1    800  5150
	-1   0    0    1   
$EndComp
Wire Wire Line
	2350 4750 2500 4750
Wire Wire Line
	2500 4750 2500 4450
Wire Wire Line
	2500 4450 1200 4450
Wire Wire Line
	1450 5050 1200 5050
Wire Wire Line
	1200 5050 1200 4450
Connection ~ 1200 4450
Wire Wire Line
	1200 4450 950  4450
Wire Wire Line
	2350 5050 2600 5050
Wire Wire Line
	2600 5150 2600 5050
Connection ~ 2600 5050
Wire Wire Line
	2600 5050 2800 5050
Wire Wire Line
	2600 5450 2600 5500
Wire Wire Line
	1450 4950 1350 4950
Wire Wire Line
	1350 5500 2600 5500
Wire Wire Line
	1350 4950 1350 5500
Connection ~ 2600 5500
Wire Wire Line
	2600 5500 2600 5550
Wire Wire Line
	1450 4750 1350 4750
Wire Wire Line
	1350 4750 1350 4950
Connection ~ 1350 4950
Wire Wire Line
	1450 4850 800  4850
Wire Wire Line
	800  4850 800  5000
Wire Wire Line
	800  5300 800  5500
Wire Wire Line
	800  5500 1350 5500
Connection ~ 1350 5500
$Comp
L Device:R R10
U 1 1
P 2950 4750
F 0 "R10" V 3050 4750 50  0000 C CNN
F 1 "1k" V 2950 4750 50  0000 C CNN
F 2 "Resistor_SMD:R_0805_2012Metric_Pad1.15x1.40mm_HandSolder" V 2880 4750 50  0001 C CNN
F 3 "~" H 2950 4750 50  0001 C CNN
F 4 "C17513" V 2950 4750 50  0001 C CNN "LCSC"
	1    2950 4750
	0    -1   -1   0   
$EndComp
$Comp
L Device:LED D10
U 1 1
P 3350 4750
F 0 "D10" H 3350 4650 50  0000 C CNN
F 1 "RED" H 3350 4850 50  0000 C CNN
F 2 "LED_SMD:LED_0805_2012Metric_Pad1.15x1.40mm_HandSolder" H 3350 4750 50  0001 C CNN
F 3 "~" H 3350 4750 50  0001 C CNN
F 4 "C84256" H 3350 4750 50  0001 C CNN "LCSC"
	1    3350 4750
	-1   0    0    1   
$EndComp
Wire Wire Line
	2350 4950 3650 4950
Wire Wire Line
	2350 4850 3550 4850
Wire Wire Line
	3550 4850 3550 4750
Wire Wire Line
	3550 4750 3500 4750
Wire Wire Line
	3200 4750 3100 4750
Wire Wire Line
	2800 4750 2500 4750
Connection ~ 2500 4750
$Comp
L Device:R R11
U 1 1
P 5600 1800
F 0 "R11" H 5670 1846 50  0000 L CNN
F 1 "806k" H 5670 1755 50  0000 L CNN
F 2 "Resistor_SMD:R_0805_2012Metric_Pad1.15x1.40mm_HandSolder" V 5530 1800 50  0001 C CNN
F 3 "~" H 5600 1800 50  0001 C CNN
F 4 "C63494" H 5600 1800 50  0001 C CNN "LCSC"
	1    5600 1800
	1    0    0    -1  
$EndComp
$Comp
L Device:R R12
U 1 1
P 5600 2300
F 0 "R12" H 5670 2346 50  0000 L CNN
F 1 "2M" H 5670 2255 50  0000 L CNN
F 2 "Resistor_SMD:R_0805_2012Metric_Pad1.15x1.40mm_HandSolder" V 5530 2300 50  0001 C CNN
F 3 "~" H 5600 2300 50  0001 C CNN
F 4 "C26112" H 5600 2300 50  0001 C CNN "LCSC"
	1    5600 2300
	1    0    0    -1  
$EndComp
$Comp
L Device:C_Small C14
U 1 1
P 5200 2300
F 0 "C14" H 5292 2346 50  0000 L CNN
F 1 "1nF" H 5292 2255 50  0000 L CNN
F 2 "Capacitor_SMD:C_0805_2012Metric_Pad1.15x1.40mm_HandSolder" H 5200 2300 50  0001 C CNN
F 3 "~" H 5200 2300 50  0001 C CNN
F 4 "C46653" H 5200 2300 50  0001 C CNN "LCSC"
	1    5200 2300
	1    0    0    -1  
$EndComp
Text GLabel 5350 1550 0    50   Input ~ 0
VBATT
$Comp
L power:GND #PWR0103
U 1 1
P 5600 2650
F 0 "#PWR0103" H 5600 2400 50  0001 C CNN
F 1 "GND" H 5605 2477 50  0000 C CNN
F 2 "" H 5600 2650 50  0001 C CNN
F 3 "" H 5600 2650 50  0001 C CNN
	1    5600 2650
	1    0    0    -1  
$EndComp
Wire Wire Line
	5350 1550 5600 1550
Wire Wire Line
	5600 1550 5600 1650
Wire Wire Line
	5600 1950 5600 2050
Wire Wire Line
	5600 2050 7200 2050
Connection ~ 5600 2050
Wire Wire Line
	5600 2050 5600 2150
Wire Wire Line
	5200 2200 5200 2050
Wire Wire Line
	5200 2050 5600 2050
Wire Wire Line
	5600 2450 5600 2550
Wire Wire Line
	5200 2400 5200 2550
Wire Wire Line
	5200 2550 5600 2550
Connection ~ 5600 2550
Wire Wire Line
	5600 2550 5600 2650
Text GLabel 10000 1250 2    50   Input ~ 0
PWM
Text GLabel 10000 1150 2    50   Input ~ 0
WS2812B
Wire Wire Line
	6350 6250 6350 6300
Wire Wire Line
	4250 6100 4250 6500
Wire Wire Line
	4150 6800 4350 6800
Wire Wire Line
	750  7300 750  7400
Wire Wire Line
	3450 6100 4250 6100
Connection ~ 4250 6100
Wire Wire Line
	6100 6350 6100 6300
Wire Wire Line
	6100 6300 6350 6300
Connection ~ 6350 6300
Wire Wire Line
	6350 6300 6350 6350
$Comp
L Connector_Generic:Conn_02x05_Counter_Clockwise J9
U 1 1
P 6250 4500
F 0 "J9" H 6300 4917 50  0000 C CNN
F 1 "Conn_02x05_Counter_Clockwise" H 6300 4826 50  0000 C CNN
F 2 "Connector:Tag-Connect_TC2050-IDC-NL_2x05_P1.27mm_Vertical" H 6250 4500 50  0001 C CNN
F 3 "~" H 6250 4500 50  0001 C CNN
	1    6250 4500
	1    0    0    -1  
$EndComp
Wire Wire Line
	5900 4300 6050 4300
Wire Wire Line
	6050 4400 5900 4400
Wire Wire Line
	5950 4500 6050 4500
Wire Wire Line
	6050 4600 5900 4600
NoConn ~ 6550 4300
NoConn ~ 6550 4400
NoConn ~ 6550 4500
NoConn ~ 6550 4600
NoConn ~ 6550 4700
NoConn ~ 6050 4700
$Comp
L Device:Battery_Cell BT1
U 1 1
P 8550 3850
F 0 "BT1" H 8668 3946 50  0000 L CNN
F 1 "Battery_Cell" H 8668 3855 50  0000 L CNN
F 2 "E73:Keystone_1058_1x2032-CoinCell" V 8550 3910 50  0001 C CNN
F 3 "~" V 8550 3910 50  0001 C CNN
	1    8550 3850
	1    0    0    -1  
$EndComp
Wire Wire Line
	8550 3950 8550 4050
Wire Wire Line
	8550 4050 8900 4050
Wire Wire Line
	8900 4050 8900 3950
Wire Wire Line
	8900 3950 9500 3950
Connection ~ 9500 3950
Wire Wire Line
	9500 3950 9500 4000
Wire Wire Line
	9550 3750 9550 3600
Wire Wire Line
	9550 3600 8550 3600
Wire Wire Line
	8550 3600 8550 3650
Connection ~ 9550 3750
Wire Wire Line
	9550 3750 9650 3750
$EndSCHEMATC
